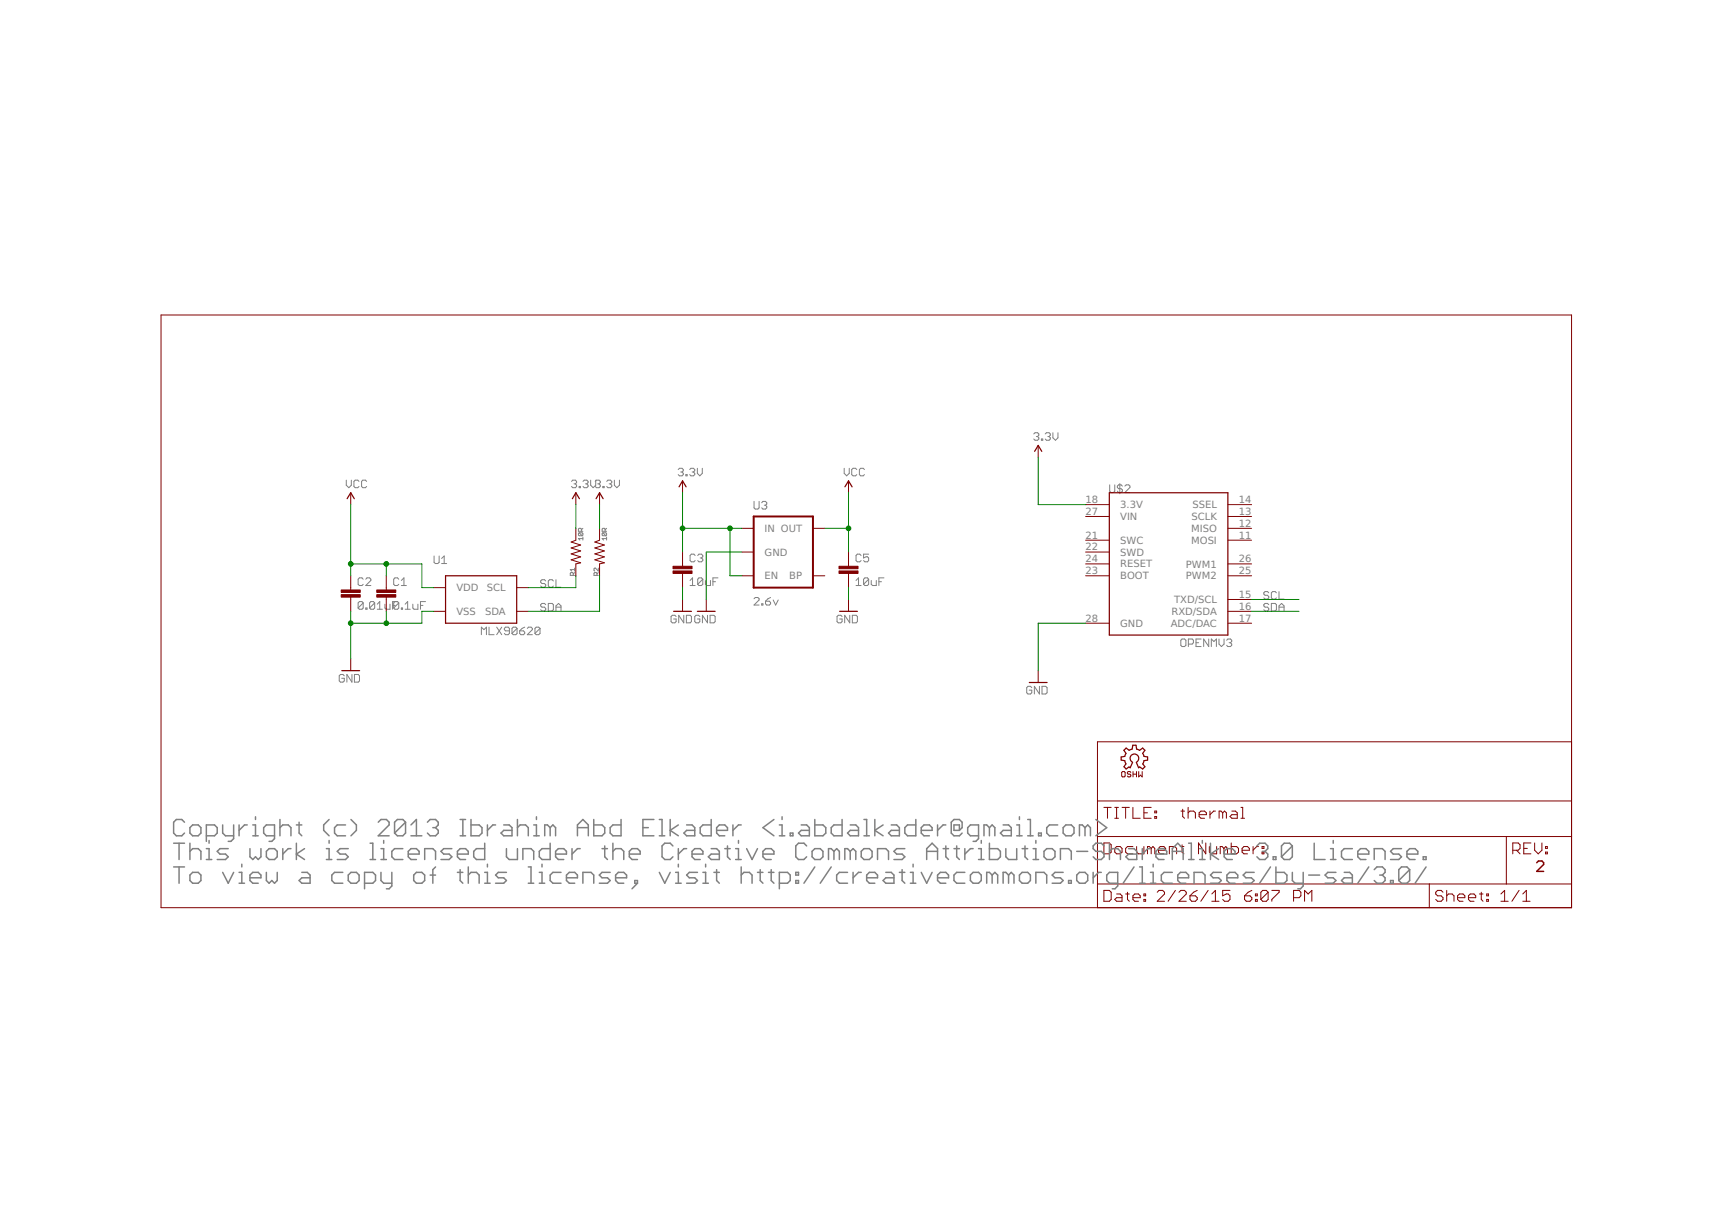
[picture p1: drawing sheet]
<?xml version="1.0" encoding="utf-8"?>
<!DOCTYPE eagle SYSTEM "eagle.dtd">
<eagle version="6.1">
<drawing>
<settings>
<setting alwaysvectorfont="no"/>
<setting verticaltext="up"/>
</settings>
<grid distance="0.1" unitdist="inch" unit="inch" style="lines" multiple="1" display="no" altdistance="0.01" altunitdist="inch" altunit="inch"/>
<schematic xreflabel="%F%N/%S.%C%R" xrefpart="/%S.%C%R">
<libraries>
<library name="SparkFun">
<symbols>
<symbol name="GND">
<wire x1="-1.905" y1="0" x2="1.905" y2="0" width="0.254" layer="94"/>
<text x="-2.54" y="-2.54" size="1.778" layer="96">&gt;VALUE</text>
<pin name="GND" x="0" y="2.54" visible="off" length="short" direction="sup" rot="R270"/>
</symbol>
<symbol name="V-REG-LDO">
<wire x1="-7.62" y1="-7.62" x2="5.08" y2="-7.62" width="0.4064" layer="94"/>
<wire x1="5.08" y1="-7.62" x2="5.08" y2="7.62" width="0.4064" layer="94"/>
<wire x1="5.08" y1="7.62" x2="-7.62" y2="7.62" width="0.4064" layer="94"/>
<wire x1="-7.62" y1="7.62" x2="-7.62" y2="-7.62" width="0.4064" layer="94"/>
<text x="-7.62" y="9.144" size="1.778" layer="95">&gt;NAME</text>
<text x="-7.62" y="-11.43" size="1.778" layer="96">&gt;VALUE</text>
<pin name="IN" x="-10.16" y="5.08" visible="pin" length="short" direction="in"/>
<pin name="GND" x="-10.16" y="0" visible="pin" length="short" direction="in"/>
<pin name="OUT" x="7.62" y="5.08" visible="pin" length="short" direction="pas" rot="R180"/>
<pin name="EN" x="-10.16" y="-5.08" visible="pin" length="short" direction="in"/>
<pin name="BP" x="7.62" y="-5.08" visible="pin" length="short" direction="in" rot="R180"/>
</symbol>
</symbols>
<devicesets>
<deviceset name="GND" prefix="GND">
<gates>
<gate name="1" symbol="GND" x="0" y="0"/>
</gates>
<devices>
<device name="">
<technologies>
<technology name=""/>
</technologies>
</device>
</devices>
</deviceset>
<deviceset name="V_REG_LDO" prefix="U">
<gates>
<gate name="G$1" symbol="V-REG-LDO" x="2.54" y="0"/>
</gates>
<devices>
<device name="SMD" package="SOT23-5">
<connects>
<connect gate="G$1" pin="BP" pad="4"/>
<connect gate="G$1" pin="EN" pad="3"/>
<connect gate="G$1" pin="GND" pad="2"/>
<connect gate="G$1" pin="IN" pad="1"/>
<connect gate="G$1" pin="OUT" pad="5"/>
</connects>
<technologies>
<technology name=""/>
</technologies>
</device>
<device name="SMD2" package="SC70">
<connects>
<connect gate="G$1" pin="BP" pad="4"/>
<connect gate="G$1" pin="EN" pad="3"/>
<connect gate="G$1" pin="GND" pad="2"/>
<connect gate="G$1" pin="IN" pad="1"/>
<connect gate="G$1" pin="OUT" pad="5"/>
</connects>
<technologies>
<technology name=""/>
</technologies>
</device>
</devices>
</deviceset>
</devicesets>
</library>
<library name="sfe">
<symbols>
<symbol name="CAP">
<wire x1="0" y1="2.54" x2="0" y2="2.032" width="0.1524" layer="94"/>
<wire x1="0" y1="0" x2="0" y2="0.508" width="0.1524" layer="94"/>
<text x="1.524" y="2.921" size="1.778" layer="95">&gt;NAME</text>
<text x="1.524" y="-2.159" size="1.778" layer="96">&gt;VALUE</text>
<rectangle x1="-2.032" y1="0.508" x2="2.032" y2="1.016" layer="94"/>
<rectangle x1="-2.032" y1="1.524" x2="2.032" y2="2.032" layer="94"/>
<pin name="1" x="0" y="5.08" visible="off" length="short" direction="pas" swaplevel="1" rot="R270"/>
<pin name="2" x="0" y="-2.54" visible="off" length="short" direction="pas" swaplevel="1" rot="R90"/>
</symbol>
<symbol name="VCC2">
<wire x1="0.762" y1="1.27" x2="0" y2="2.54" width="0.254" layer="94"/>
<wire x1="0" y1="2.54" x2="-0.762" y2="1.27" width="0.254" layer="94"/>
<text x="-1.016" y="3.556" size="1.778" layer="96">&gt;VALUE</text>
<pin name="VCC" x="0" y="0" visible="off" length="short" direction="sup" rot="R90"/>
</symbol>
<symbol name="RESISTOR">
<wire x1="-2.54" y1="0" x2="-2.159" y2="1.016" width="0.1524" layer="94"/>
<wire x1="-2.159" y1="1.016" x2="-1.524" y2="-1.016" width="0.1524" layer="94"/>
<wire x1="-1.524" y1="-1.016" x2="-0.889" y2="1.016" width="0.1524" layer="94"/>
<wire x1="-0.889" y1="1.016" x2="-0.254" y2="-1.016" width="0.1524" layer="94"/>
<wire x1="-0.254" y1="-1.016" x2="0.381" y2="1.016" width="0.1524" layer="94"/>
<wire x1="0.381" y1="1.016" x2="1.016" y2="-1.016" width="0.1524" layer="94"/>
<wire x1="1.016" y1="-1.016" x2="1.651" y2="1.016" width="0.1524" layer="94"/>
<wire x1="1.651" y1="1.016" x2="2.286" y2="-1.016" width="0.1524" layer="94"/>
<wire x1="2.286" y1="-1.016" x2="2.54" y2="0" width="0.1524" layer="94"/>
<text x="-3.81" y="1.4986" size="1.778" layer="95">&gt;NAME</text>
<text x="-3.81" y="-3.302" size="1.778" layer="96">&gt;VALUE</text>
<pin name="2" x="5.08" y="0" visible="off" length="short" direction="pas" swaplevel="1" rot="R180"/>
<pin name="1" x="-5.08" y="0" visible="off" length="short" direction="pas" swaplevel="1"/>
</symbol>
<symbol name="3.3V">
<wire x1="0.762" y1="1.27" x2="0" y2="2.54" width="0.254" layer="94"/>
<wire x1="0" y1="2.54" x2="-0.762" y2="1.27" width="0.254" layer="94"/>
<text x="-1.016" y="3.556" size="1.778" layer="96">&gt;VALUE</text>
<pin name="3.3V" x="0" y="0" visible="off" length="short" direction="sup" rot="R90"/>
</symbol>
</symbols>
<devicesets>
<deviceset name="CAP" prefix="C" uservalue="yes">
<gates>
<gate name="G$1" symbol="CAP" x="0" y="0"/>
</gates>
<devices>
<device name="PTH" package="CAP-PTH-SMALL">
<connects>
<connect gate="G$1" pin="1" pad="1"/>
<connect gate="G$1" pin="2" pad="2"/>
</connects>
<technologies>
<technology name=""/>
</technologies>
</device>
<device name="PTH2" package="CAP-PTH-SMALL2">
<connects>
<connect gate="G$1" pin="1" pad="1"/>
<connect gate="G$1" pin="2" pad="2"/>
</connects>
<technologies>
<technology name=""/>
</technologies>
</device>
<device name="0805" package="0805">
<connects>
<connect gate="G$1" pin="1" pad="1"/>
<connect gate="G$1" pin="2" pad="2"/>
</connects>
<technologies>
<technology name=""/>
</technologies>
</device>
<device name="PTH3" package="CAP-PTH-LARGE">
<connects>
<connect gate="G$1" pin="1" pad="1"/>
<connect gate="G$1" pin="2" pad="2"/>
</connects>
<technologies>
<technology name=""/>
</technologies>
</device>
<device name="SMD" package="GRM43D">
<connects>
<connect gate="G$1" pin="1" pad="A"/>
<connect gate="G$1" pin="2" pad="C"/>
</connects>
<technologies>
<technology name=""/>
</technologies>
</device>
<device name="0603-CAP" package="0603-CAP">
<connects>
<connect gate="G$1" pin="1" pad="1"/>
<connect gate="G$1" pin="2" pad="2"/>
</connects>
<technologies>
<technology name=""/>
</technologies>
</device>
<device name="0402-CAP" package="0402-CAP">
<connects>
<connect gate="G$1" pin="1" pad="1"/>
<connect gate="G$1" pin="2" pad="2"/>
</connects>
<technologies>
<technology name=""/>
</technologies>
</device>
<device name="PTH1" package="CAP-PTH-5MM">
<connects>
<connect gate="G$1" pin="1" pad="1"/>
<connect gate="G$1" pin="2" pad="2"/>
</connects>
<technologies>
<technology name=""/>
</technologies>
</device>
<device name="_" package="AXIAL-5MM">
<connects>
<connect gate="G$1" pin="1" pad="P$1"/>
<connect gate="G$1" pin="2" pad="P$2"/>
</connects>
<technologies>
<technology name=""/>
</technologies>
</device>
<device name="1210" package="1210">
<connects>
<connect gate="G$1" pin="1" pad="1"/>
<connect gate="G$1" pin="2" pad="2"/>
</connects>
<technologies>
<technology name=""/>
</technologies>
</device>
<device name="1206" package="1206">
<connects>
<connect gate="G$1" pin="1" pad="1"/>
<connect gate="G$1" pin="2" pad="2"/>
</connects>
<technologies>
<technology name=""/>
</technologies>
</device>
<device name="ASMD" package="CTZ3">
<connects>
<connect gate="G$1" pin="1" pad="+"/>
<connect gate="G$1" pin="2" pad="-"/>
</connects>
<technologies>
<technology name=""/>
</technologies>
</device>
</devices>
</deviceset>
<deviceset name="VCC" prefix="P+">
<gates>
<gate name="1" symbol="VCC2" x="0" y="0"/>
</gates>
<devices>
<device name="">
<technologies>
<technology name=""/>
</technologies>
</device>
</devices>
</deviceset>
<deviceset name="RESISTOR" prefix="R" uservalue="yes">
<gates>
<gate name="G$1" symbol="RESISTOR" x="0" y="0"/>
</gates>
<devices>
<device name="1206" package="1206">
<connects>
<connect gate="G$1" pin="1" pad="1"/>
<connect gate="G$1" pin="2" pad="2"/>
</connects>
<technologies>
<technology name=""/>
</technologies>
</device>
<device name="AXIAL-0.3" package="AXIAL-0.3">
<connects>
<connect gate="G$1" pin="1" pad="P$1"/>
<connect gate="G$1" pin="2" pad="P$2"/>
</connects>
<technologies>
<technology name=""/>
</technologies>
</device>
<device name="2010" package="R2010">
<connects>
<connect gate="G$1" pin="1" pad="1"/>
<connect gate="G$1" pin="2" pad="2"/>
</connects>
<technologies>
<technology name=""/>
</technologies>
</device>
<device name="0805-RES" package="0805">
<connects>
<connect gate="G$1" pin="1" pad="1"/>
<connect gate="G$1" pin="2" pad="2"/>
</connects>
<technologies>
<technology name=""/>
</technologies>
</device>
<device name="0603-RES" package="0603-RES">
<connects>
<connect gate="G$1" pin="1" pad="1"/>
<connect gate="G$1" pin="2" pad="2"/>
</connects>
<technologies>
<technology name=""/>
</technologies>
</device>
<device name="0402-RES" package="0402-RES">
<connects>
<connect gate="G$1" pin="1" pad="1"/>
<connect gate="G$1" pin="2" pad="2"/>
</connects>
<technologies>
<technology name=""/>
</technologies>
</device>
<device name="PTH-1/6W" package="1/6W-RES">
<connects>
<connect gate="G$1" pin="1" pad="1"/>
<connect gate="G$1" pin="2" pad="2"/>
</connects>
<technologies>
<technology name=""/>
</technologies>
</device>
<device name="2512" package="R2512">
<connects>
<connect gate="G$1" pin="1" pad="1"/>
<connect gate="G$1" pin="2" pad="2"/>
</connects>
<technologies>
<technology name=""/>
</technologies>
</device>
<device name="PTH-1/4W" package="AXIAL-0.4">
<connects>
<connect gate="G$1" pin="1" pad="P$1"/>
<connect gate="G$1" pin="2" pad="P$2"/>
</connects>
<technologies>
<technology name=""/>
</technologies>
</device>
<device name="PTH-1/2W" package="AXIAL-0.5">
<connects>
<connect gate="G$1" pin="1" pad="P$1"/>
<connect gate="G$1" pin="2" pad="P$2"/>
</connects>
<technologies>
<technology name=""/>
</technologies>
</device>
<device name="PTH-1W" package="AXIAL-0.6">
<connects>
<connect gate="G$1" pin="1" pad="P$1"/>
<connect gate="G$1" pin="2" pad="P$2"/>
</connects>
<technologies>
<technology name=""/>
</technologies>
</device>
<device name="PTH-2W" package="AXIAL-0.8">
<connects>
<connect gate="G$1" pin="1" pad="P$1"/>
<connect gate="G$1" pin="2" pad="P$2"/>
</connects>
<technologies>
<technology name=""/>
</technologies>
</device>
</devices>
</deviceset>
<deviceset name="3.3V" prefix="P+">
<gates>
<gate name="G$1" symbol="3.3V" x="0" y="0"/>
</gates>
<devices>
<device name="">
<technologies>
<technology name=""/>
</technologies>
</device>
</devices>
</deviceset>
</devicesets>
</library>
<library name="frames">
<symbols>
<symbol name="DINA3_L">
<frame x1="0" y1="0" x2="388.62" y2="264.16" columns="4" rows="4" layer="94" border-left="no" border-top="no" border-right="no" border-bottom="no"/>
</symbol>
<symbol name="DOCFIELD">
<wire x1="0" y1="0" x2="71.12" y2="0" width="0.1016" layer="94"/>
<wire x1="101.6" y1="15.24" x2="87.63" y2="15.24" width="0.1016" layer="94"/>
<wire x1="0" y1="0" x2="0" y2="5.08" width="0.1016" layer="94"/>
<wire x1="0" y1="5.08" x2="71.12" y2="5.08" width="0.1016" layer="94"/>
<wire x1="0" y1="5.08" x2="0" y2="15.24" width="0.1016" layer="94"/>
<wire x1="101.6" y1="15.24" x2="101.6" y2="5.08" width="0.1016" layer="94"/>
<wire x1="71.12" y1="5.08" x2="71.12" y2="0" width="0.1016" layer="94"/>
<wire x1="71.12" y1="5.08" x2="87.63" y2="5.08" width="0.1016" layer="94"/>
<wire x1="71.12" y1="0" x2="101.6" y2="0" width="0.1016" layer="94"/>
<wire x1="87.63" y1="15.24" x2="87.63" y2="5.08" width="0.1016" layer="94"/>
<wire x1="87.63" y1="15.24" x2="0" y2="15.24" width="0.1016" layer="94"/>
<wire x1="87.63" y1="5.08" x2="101.6" y2="5.08" width="0.1016" layer="94"/>
<wire x1="101.6" y1="5.08" x2="101.6" y2="0" width="0.1016" layer="94"/>
<wire x1="0" y1="15.24" x2="0" y2="22.86" width="0.1016" layer="94"/>
<wire x1="101.6" y1="35.56" x2="0" y2="35.56" width="0.1016" layer="94"/>
<wire x1="101.6" y1="35.56" x2="101.6" y2="22.86" width="0.1016" layer="94"/>
<wire x1="0" y1="22.86" x2="101.6" y2="22.86" width="0.1016" layer="94"/>
<wire x1="0" y1="22.86" x2="0" y2="35.56" width="0.1016" layer="94"/>
<wire x1="101.6" y1="22.86" x2="101.6" y2="15.24" width="0.1016" layer="94"/>
<text x="1.27" y="1.27" size="2.54" layer="94" font="vector">Date:</text>
<text x="12.7" y="1.27" size="2.54" layer="94" font="vector">&gt;LAST_DATE_TIME</text>
<text x="72.39" y="1.27" size="2.54" layer="94" font="vector">Sheet:</text>
<text x="86.36" y="1.27" size="2.54" layer="94" font="vector">&gt;SHEET</text>
<text x="88.9" y="11.43" size="2.54" layer="94" font="vector">REV:</text>
<text x="1.27" y="19.05" size="2.54" layer="94" font="vector">TITLE:</text>
<text x="1.27" y="11.43" size="2.54" layer="94" font="vector">Document Number:</text>
<text x="17.78" y="19.05" size="2.54" layer="94" font="vector">&gt;DRAWING_NAME</text>
</symbol>
</symbols>
<devicesets>
<deviceset name="DINA3_L" prefix="FRAME" uservalue="yes">
<gates>
<gate name="G$1" symbol="DINA3_L" x="0" y="0"/>
<gate name="G$2" symbol="DOCFIELD" x="287.02" y="0" addlevel="must"/>
</gates>
<devices>
<device name="">
<technologies>
<technology name=""/>
</technologies>
</device>
</devices>
</deviceset>
</devicesets>
</library>
<library name="supply1">
<symbols>
<symbol name="GND">
<wire x1="-1.905" y1="0" x2="1.905" y2="0" width="0.254" layer="94"/>
<text x="-2.54" y="-2.54" size="1.778" layer="96">&gt;VALUE</text>
<pin name="GND" x="0" y="2.54" visible="off" length="short" direction="sup" rot="R270"/>
</symbol>
</symbols>
<devicesets>
<deviceset name="GND" prefix="GND">
<gates>
<gate name="1" symbol="GND" x="0" y="0"/>
</gates>
<devices>
<device name="">
<technologies>
<technology name=""/>
</technologies>
</device>
</devices>
</deviceset>
</devicesets>
</library>
<library name="openmv">
<symbols>
<symbol name="OPENMV3">
<wire x1="-12.7" y1="12.7" x2="12.7" y2="12.7" width="0.254" layer="94"/>
<wire x1="12.7" y1="12.7" x2="12.7" y2="-17.78" width="0.254" layer="94"/>
<wire x1="12.7" y1="-17.78" x2="-12.7" y2="-17.78" width="0.254" layer="94"/>
<wire x1="-12.7" y1="-17.78" x2="-12.7" y2="12.7" width="0.254" layer="94"/>
<pin name="VIN" x="-17.78" y="7.62" length="middle" direction="pwr"/>
<pin name="GND" x="-17.78" y="-15.24" length="middle" direction="pwr"/>
<pin name="MISO" x="17.78" y="5.08" length="middle" rot="R180"/>
<pin name="MOSI" x="17.78" y="2.54" length="middle" rot="R180"/>
<pin name="SCLK" x="17.78" y="7.62" length="middle" rot="R180"/>
<pin name="SSEL" x="17.78" y="10.16" length="middle" rot="R180"/>
<text x="-12.7" y="12.7" size="1.778" layer="95">&gt;NAME</text>
<text x="2.54" y="-20.32" size="1.778" layer="96">&gt;VALUE</text>
<pin name="3.3V" x="-17.78" y="10.16" length="middle" direction="sup"/>
<pin name="PWM1" x="17.78" y="-2.54" length="middle" rot="R180"/>
<pin name="PWM2" x="17.78" y="-5.08" length="middle" rot="R180"/>
<pin name="TXD/SCL" x="17.78" y="-10.16" length="middle" rot="R180"/>
<pin name="RXD/SDA" x="17.78" y="-12.7" length="middle" rot="R180"/>
<pin name="ADC/DAC" x="17.78" y="-15.24" length="middle" rot="R180"/>
<pin name="SWC" x="-17.78" y="2.54" length="middle"/>
<pin name="SWD" x="-17.78" y="0" length="middle"/>
<pin name="RESET" x="-17.78" y="-2.54" length="middle"/>
<pin name="BOOT" x="-17.78" y="-5.08" length="middle"/>
</symbol>
</symbols>
<devicesets>
<deviceset name="OPENMV3">
<gates>
<gate name="G$1" symbol="OPENMV3" x="0" y="0"/>
</gates>
<devices>
<device name="" package="OPENMV3">
<connects>
<connect gate="G$1" pin="3.3V" pad="18"/>
<connect gate="G$1" pin="ADC/DAC" pad="17"/>
<connect gate="G$1" pin="BOOT" pad="23"/>
<connect gate="G$1" pin="GND" pad="28"/>
<connect gate="G$1" pin="MISO" pad="12"/>
<connect gate="G$1" pin="MOSI" pad="11"/>
<connect gate="G$1" pin="PWM1" pad="26"/>
<connect gate="G$1" pin="PWM2" pad="25"/>
<connect gate="G$1" pin="RESET" pad="24"/>
<connect gate="G$1" pin="RXD/SDA" pad="16"/>
<connect gate="G$1" pin="SCLK" pad="13"/>
<connect gate="G$1" pin="SSEL" pad="14"/>
<connect gate="G$1" pin="SWC" pad="21"/>
<connect gate="G$1" pin="SWD" pad="22"/>
<connect gate="G$1" pin="TXD/SCL" pad="15"/>
<connect gate="G$1" pin="VIN" pad="27"/>
</connects>
<technologies>
<technology name=""/>
</technologies>
</device>
</devices>
</deviceset>
</devicesets>
</library>
<library name="MLX90620">
<symbols>
<symbol name="MLX90620">
<wire x1="-7.62" y1="5.08" x2="-7.62" y2="-5.08" width="0.254" layer="94"/>
<wire x1="-7.62" y1="-5.08" x2="7.62" y2="-5.08" width="0.254" layer="94"/>
<wire x1="7.62" y1="-5.08" x2="7.62" y2="5.08" width="0.254" layer="94"/>
<wire x1="7.62" y1="5.08" x2="-7.62" y2="5.08" width="0.254" layer="94"/>
<text x="0" y="-7.62" size="1.778" layer="95">&gt;VALUE</text>
<text x="-10.16" y="7.62" size="1.778" layer="95">&gt;NAME</text>
<pin name="VDD" x="-10.16" y="2.54" visible="pin" length="short" direction="sup"/>
<pin name="SDA" x="10.16" y="-2.54" visible="pin" length="short" rot="R180"/>
<pin name="SCL" x="10.16" y="2.54" visible="pin" length="short" rot="R180"/>
<pin name="VSS" x="-10.16" y="-2.54" visible="pin" length="short" direction="sup"/>
</symbol>
</symbols>
<devicesets>
<deviceset name="MLX90620">
<gates>
<gate name="G$1" symbol="MLX90620" x="0" y="0"/>
</gates>
<devices>
<device name="" package="TO39/4">
<connects>
<connect gate="G$1" pin="SCL" pad="1"/>
<connect gate="G$1" pin="SDA" pad="2"/>
<connect gate="G$1" pin="VDD" pad="3"/>
<connect gate="G$1" pin="VSS" pad="4"/>
</connects>
<technologies>
<technology name=""/>
</technologies>
</device>
</devices>
</deviceset>
</devicesets>
</library>
<library name="iofault">
<symbols>
<symbol name="OSHW_LOGO">
<text x="0" y="0" size="1.3208" layer="94" ratio="16">OSHW</text>
<wire x1="2.4384" y1="3.2004" x2="1.9304" y2="2.0574" width="0.254" layer="94"/>
<wire x1="1.9304" y1="2.0574" x2="1.6764" y2="2.2098" width="0.254" layer="94"/>
<wire x1="1.6764" y1="2.2098" x2="1.0668" y2="1.778" width="0.254" layer="94"/>
<wire x1="1.0668" y1="1.778" x2="0.6096" y2="2.2606" width="0.254" layer="94"/>
<wire x1="0.6096" y1="2.2606" x2="1.016" y2="2.8702" width="0.254" layer="94"/>
<wire x1="0.762" y1="3.556" x2="0" y2="3.683" width="0.254" layer="94"/>
<wire x1="0" y1="3.683" x2="0" y2="4.3434" width="0.254" layer="94"/>
<wire x1="0" y1="4.3434" x2="0.762" y2="4.4958" width="0.254" layer="94"/>
<wire x1="1.0414" y1="5.1308" x2="0.5842" y2="5.7912" width="0.254" layer="94"/>
<wire x1="0.5842" y1="5.7912" x2="1.0668" y2="6.2484" width="0.254" layer="94"/>
<wire x1="1.0668" y1="6.2484" x2="1.7272" y2="5.7912" width="0.254" layer="94"/>
<wire x1="2.3622" y1="6.0452" x2="2.4892" y2="6.858" width="0.254" layer="94"/>
<wire x1="2.4892" y1="6.858" x2="3.175" y2="6.858" width="0.254" layer="94"/>
<wire x1="3.175" y1="6.858" x2="3.302" y2="6.0452" width="0.254" layer="94"/>
<wire x1="3.937" y1="5.7912" x2="4.5974" y2="6.2484" width="0.254" layer="94"/>
<wire x1="4.5974" y1="6.2484" x2="5.08" y2="5.7912" width="0.254" layer="94"/>
<wire x1="5.08" y1="5.7912" x2="4.6228" y2="5.1308" width="0.254" layer="94"/>
<wire x1="4.9022" y1="4.4958" x2="5.6642" y2="4.3434" width="0.254" layer="94"/>
<wire x1="5.6642" y1="4.3434" x2="5.6642" y2="3.683" width="0.254" layer="94"/>
<wire x1="5.6642" y1="3.683" x2="4.9022" y2="3.556" width="0.254" layer="94"/>
<wire x1="4.6482" y1="2.8702" x2="5.08" y2="2.2606" width="0.254" layer="94"/>
<wire x1="5.08" y1="2.2606" x2="4.5974" y2="1.778" width="0.254" layer="94"/>
<wire x1="4.5974" y1="1.778" x2="3.9878" y2="2.2098" width="0.254" layer="94"/>
<wire x1="3.9878" y1="2.2098" x2="3.7338" y2="2.0574" width="0.254" layer="94"/>
<wire x1="3.7338" y1="2.0574" x2="3.2512" y2="3.2004" width="0.254" layer="94"/>
<wire x1="2.4384" y1="3.2258" x2="3.2512" y2="3.2258" width="0.254" layer="94" curve="-308.267286"/>
<wire x1="1.0245" y1="2.8784" x2="0.7637" y2="3.552" width="0.254" layer="94" curve="-19.673848"/>
<wire x1="0.7779" y1="4.4959" x2="1.0435" y2="5.1172" width="0.254" layer="94" curve="-18.371859"/>
<wire x1="1.736" y1="5.8003" x2="2.3432" y2="6.0469" width="0.254" layer="94" curve="-17.83212"/>
<wire x1="3.3155" y1="6.0516" x2="3.9464" y2="5.7955" width="0.254" layer="94" curve="-18.449318"/>
<wire x1="4.6199" y1="5.1267" x2="4.8997" y2="4.4959" width="0.254" layer="94" curve="-19.303177"/>
<wire x1="4.9045" y1="3.5472" x2="4.6484" y2="2.8689" width="0.254" layer="94" curve="-20.344696"/>
</symbol>
</symbols>
<devicesets>
<deviceset name="OSHW_LOGO_8MIL" prefix="LOGO">
<gates>
<gate name="G$1" symbol="OSHW_LOGO" x="0" y="0"/>
</gates>
<devices>
<device name="X1000-NT" package="OSHW_8X1000_NOTEXT">
<technologies>
<technology name=""/>
</technologies>
</device>
<device name="X0100-NT" package="OSHW_8X100_NOTEXT">
<technologies>
<technology name=""/>
</technologies>
</device>
<device name="X0150-NT" package="OSHW_8X150_NOTEXT">
<technologies>
<technology name=""/>
</technologies>
</device>
<device name="X0200-NT" package="OSHW_8X200_NOTEXT">
<technologies>
<technology name=""/>
</technologies>
</device>
<device name="X0350-NT" package="OSHW_8X350_NOTEXT">
<technologies>
<technology name=""/>
</technologies>
</device>
<device name="X0500-NT" package="OSHW_8X500_NOTEXT">
<technologies>
<technology name=""/>
</technologies>
</device>
<device name="X0070-NT" package="OSHW_8X70_NOTEXT">
<technologies>
<technology name=""/>
</technologies>
</device>
<device name="X0750-NT" package="OSHW_8X750_NOTEXT">
<technologies>
<technology name=""/>
</technologies>
</device>
</devices>
</deviceset>
</devicesets>
</library>
</libraries>
<attributes>
</attributes>
<variantdefs>
</variantdefs>
<classes>
<class number="0" name="default" width="0" drill="0">
</class>
<class number="1" name="vcc" width="1.016" drill="0">
<clearance class="1" value="0.2032"/>
</class>
<class number="2" name="antenna" width="0.36321875" drill="0">
<clearance class="2" value="0.3048"/>
</class>
<class number="3" name="1.8v" width="0.4572" drill="0">
<clearance class="3" value="0.254"/>
</class>
</classes>
<parts>
<part name="FRAME1" library="frames" deviceset="DINA3_L" device=""/>
<part name="U3" library="SparkFun" deviceset="V_REG_LDO" device="SMD" value="2.6v"/>
<part name="GND1" library="SparkFun" deviceset="GND" device=""/>
<part name="GND9" library="SparkFun" deviceset="GND" device=""/>
<part name="GND10" library="SparkFun" deviceset="GND" device=""/>
<part name="C3" library="sfe" deviceset="CAP" device="0603-CAP" value="4.7uF"/>
<part name="C5" library="sfe" deviceset="CAP" device="0603-CAP" value="4.7uF"/>
<part name="P+5" library="sfe" deviceset="VCC" device=""/>
<part name="GND4" library="supply1" deviceset="GND" device=""/>
<part name="R2" library="sfe" deviceset="RESISTOR" device="0603-RES" value="10K"/>
<part name="U1" library="MLX90620" deviceset="MLX90620" device=""/>
<part name="C1" library="sfe" deviceset="CAP" device="0603-CAP" value="0.1uF"/>
<part name="C2" library="sfe" deviceset="CAP" device="0603-CAP" value="0.01uF"/>
<part name="P+3" library="sfe" deviceset="VCC" device=""/>
<part name="GND2" library="SparkFun" deviceset="GND" device=""/>
<part name="R1" library="sfe" deviceset="RESISTOR" device="0603-RES" value="10K"/>
<part name="U$2" library="openmv" deviceset="OPENMV3" device=""/>
<part name="P+4" library="sfe" deviceset="3.3V" device=""/>
<part name="P+1" library="sfe" deviceset="3.3V" device=""/>
<part name="P+6" library="sfe" deviceset="3.3V" device=""/>
<part name="P+7" library="sfe" deviceset="3.3V" device=""/>
<part name="LOGO1" library="iofault" deviceset="OSHW_LOGO_8MIL" device="X0150-NT"/>
</parts>
<sheets>
<sheet>
<plain>
<wire x1="302.26" y1="127" x2="302.26" y2="0" width="0.1524" layer="94"/>
<wire x1="302.26" y1="0" x2="0" y2="0" width="0.1524" layer="94"/>
<text x="2.54" y="15.24" size="3.81" layer="150">Copyright (c) 2013 Ibrahim Abd Elkader &lt;i.abdalkader@gmail.com&gt;</text>
<text x="2.54" y="10.16" size="3.81" layer="150">This work is licensed under the Creative Commons Attribution-ShareAlike 3.0 License.</text>
<text x="2.54" y="5.08" size="3.81" layer="150">To view a copy of this license, visit http://creativecommons.org/licenses/by-sa/3.0/</text>
<text x="294.64" y="7.62" size="2.54" layer="94" ratio="12">2</text>
<wire x1="302.26" y1="127" x2="0" y2="127" width="0.1524" layer="94"/>
<wire x1="0" y1="127" x2="0" y2="0" width="0.1524" layer="94"/>
</plain>
<instances>
<instance part="FRAME1" gate="G$2" x="200.66" y="0"/>
<instance part="U3" gate="G$1" x="134.62" y="76.2"/>
<instance part="GND1" gate="1" x="116.84" y="63.5"/>
<instance part="GND9" gate="1" x="147.32" y="63.5"/>
<instance part="GND10" gate="1" x="111.76" y="63.5"/>
<instance part="C3" gate="G$1" x="111.76" y="71.12"/>
<instance part="C5" gate="G$1" x="147.32" y="71.12"/>
<instance part="P+5" gate="1" x="147.32" y="88.9"/>
<instance part="GND4" gate="1" x="187.96" y="48.26"/>
<instance part="R2" gate="G$1" x="93.98" y="76.2" smashed="yes" rot="MR270">
<attribute name="NAME" x="93.7514" y="73.025" size="1.016" layer="95" rot="MR270"/>
<attribute name="VALUE" x="94.488" y="78.74" size="1.016" layer="96" rot="MR90"/>
</instance>
<instance part="U1" gate="G$1" x="68.58" y="66.04"/>
<instance part="C1" gate="G$1" x="48.26" y="66.04"/>
<instance part="C2" gate="G$1" x="40.64" y="66.04"/>
<instance part="P+3" gate="1" x="40.64" y="86.36"/>
<instance part="GND2" gate="1" x="40.64" y="50.8"/>
<instance part="R1" gate="G$1" x="88.9" y="76.2" smashed="yes" rot="MR270">
<attribute name="NAME" x="88.6714" y="73.025" size="1.016" layer="95" rot="MR270"/>
<attribute name="VALUE" x="89.408" y="78.74" size="1.016" layer="96" rot="MR90"/>
</instance>
<instance part="U$2" gate="G$1" x="215.9" y="76.2"/>
<instance part="P+4" gate="G$1" x="187.96" y="96.52"/>
<instance part="P+1" gate="G$1" x="93.98" y="86.36"/>
<instance part="P+6" gate="G$1" x="88.9" y="86.36"/>
<instance part="P+7" gate="G$1" x="111.76" y="88.9"/>
<instance part="LOGO1" gate="G$1" x="205.74" y="27.94"/>
</instances>
<busses>
</busses>
<nets>
<net name="GND" class="0">
<segment>
<wire x1="116.84" y1="66.04" x2="116.84" y2="76.2" width="0.1524" layer="91"/>
<wire x1="116.84" y1="76.2" x2="124.46" y2="76.2" width="0.1524" layer="91"/>
<pinref part="GND1" gate="1" pin="GND"/>
<pinref part="U3" gate="G$1" pin="GND"/>
</segment>
<segment>
<pinref part="C3" gate="G$1" pin="2"/>
<pinref part="GND10" gate="1" pin="GND"/>
<wire x1="111.76" y1="68.58" x2="111.76" y2="66.04" width="0.1524" layer="91"/>
</segment>
<segment>
<pinref part="C5" gate="G$1" pin="2"/>
<pinref part="GND9" gate="1" pin="GND"/>
<wire x1="147.32" y1="68.58" x2="147.32" y2="66.04" width="0.1524" layer="91"/>
</segment>
<segment>
<wire x1="198.12" y1="60.96" x2="187.96" y2="60.96" width="0.1524" layer="91"/>
<pinref part="GND4" gate="1" pin="GND"/>
<wire x1="187.96" y1="60.96" x2="187.96" y2="50.8" width="0.1524" layer="91"/>
<pinref part="U$2" gate="G$1" pin="GND"/>
</segment>
<segment>
<pinref part="U1" gate="G$1" pin="VSS"/>
<wire x1="58.42" y1="63.5" x2="55.88" y2="63.5" width="0.1524" layer="91"/>
<wire x1="55.88" y1="63.5" x2="55.88" y2="60.96" width="0.1524" layer="91"/>
<pinref part="C2" gate="G$1" pin="2"/>
<wire x1="48.26" y1="60.96" x2="40.64" y2="60.96" width="0.1524" layer="91"/>
<wire x1="40.64" y1="60.96" x2="40.64" y2="63.5" width="0.1524" layer="91"/>
<pinref part="C1" gate="G$1" pin="2"/>
<wire x1="48.26" y1="63.5" x2="48.26" y2="60.96" width="0.1524" layer="91"/>
<wire x1="40.64" y1="60.96" x2="40.64" y2="53.34" width="0.1524" layer="91"/>
<junction x="40.64" y="60.96"/>
<pinref part="GND2" gate="1" pin="GND"/>
<wire x1="55.88" y1="60.96" x2="48.26" y2="60.96" width="0.1524" layer="91"/>
<junction x="48.26" y="60.96"/>
</segment>
</net>
<net name="VCC" class="0">
<segment>
<pinref part="U3" gate="G$1" pin="OUT"/>
<wire x1="142.24" y1="81.28" x2="147.32" y2="81.28" width="0.1524" layer="91"/>
<wire x1="147.32" y1="81.28" x2="147.32" y2="88.9" width="0.1524" layer="91"/>
<pinref part="C5" gate="G$1" pin="1"/>
<wire x1="147.32" y1="81.28" x2="147.32" y2="76.2" width="0.1524" layer="91"/>
<junction x="147.32" y="81.28"/>
<pinref part="P+5" gate="1" pin="VCC"/>
</segment>
<segment>
<pinref part="U1" gate="G$1" pin="VDD"/>
<pinref part="C1" gate="G$1" pin="1"/>
<wire x1="58.42" y1="68.58" x2="55.88" y2="68.58" width="0.1524" layer="91"/>
<wire x1="55.88" y1="68.58" x2="55.88" y2="73.66" width="0.1524" layer="91"/>
<wire x1="55.88" y1="73.66" x2="48.26" y2="73.66" width="0.1524" layer="91"/>
<wire x1="48.26" y1="73.66" x2="48.26" y2="71.12" width="0.1524" layer="91"/>
<pinref part="C2" gate="G$1" pin="1"/>
<wire x1="48.26" y1="73.66" x2="40.64" y2="73.66" width="0.1524" layer="91"/>
<wire x1="40.64" y1="73.66" x2="40.64" y2="71.12" width="0.1524" layer="91"/>
<wire x1="40.64" y1="73.66" x2="40.64" y2="86.36" width="0.1524" layer="91"/>
<junction x="40.64" y="73.66"/>
<junction x="48.26" y="73.66"/>
<pinref part="P+3" gate="1" pin="VCC"/>
</segment>
</net>
<net name="SDA" class="0">
<segment>
<pinref part="U1" gate="G$1" pin="SDA"/>
<wire x1="78.74" y1="63.5" x2="93.98" y2="63.5" width="0.1524" layer="91"/>
<label x="81.28" y="63.5" size="1.778" layer="95"/>
<pinref part="R2" gate="G$1" pin="2"/>
<wire x1="93.98" y1="63.5" x2="93.98" y2="71.12" width="0.1524" layer="91"/>
</segment>
<segment>
<pinref part="U$2" gate="G$1" pin="RXD/SDA"/>
<wire x1="233.68" y1="63.5" x2="243.84" y2="63.5" width="0.1524" layer="91"/>
<label x="236.22" y="63.5" size="1.778" layer="95"/>
</segment>
</net>
<net name="SCL" class="0">
<segment>
<pinref part="U1" gate="G$1" pin="SCL"/>
<wire x1="78.74" y1="68.58" x2="88.9" y2="68.58" width="0.1524" layer="91"/>
<label x="81.28" y="68.58" size="1.778" layer="95"/>
<pinref part="R1" gate="G$1" pin="2"/>
<wire x1="88.9" y1="68.58" x2="88.9" y2="71.12" width="0.1524" layer="91"/>
</segment>
<segment>
<pinref part="U$2" gate="G$1" pin="TXD/SCL"/>
<wire x1="233.68" y1="66.04" x2="243.84" y2="66.04" width="0.1524" layer="91"/>
<label x="236.22" y="66.04" size="1.778" layer="95"/>
</segment>
</net>
<net name="3.3V" class="0">
<segment>
<pinref part="U$2" gate="G$1" pin="3.3V"/>
<wire x1="198.12" y1="86.36" x2="187.96" y2="86.36" width="0.1524" layer="91"/>
<wire x1="187.96" y1="86.36" x2="187.96" y2="96.52" width="0.1524" layer="91"/>
<pinref part="P+4" gate="G$1" pin="3.3V"/>
</segment>
<segment>
<pinref part="R1" gate="G$1" pin="1"/>
<wire x1="88.9" y1="81.28" x2="88.9" y2="86.36" width="0.1524" layer="91"/>
<pinref part="P+6" gate="G$1" pin="3.3V"/>
</segment>
<segment>
<pinref part="R2" gate="G$1" pin="1"/>
<wire x1="93.98" y1="81.28" x2="93.98" y2="86.36" width="0.1524" layer="91"/>
<pinref part="P+1" gate="G$1" pin="3.3V"/>
</segment>
<segment>
<wire x1="111.76" y1="81.28" x2="111.76" y2="88.9" width="0.1524" layer="91"/>
<wire x1="111.76" y1="81.28" x2="121.92" y2="81.28" width="0.1524" layer="91"/>
<pinref part="U3" gate="G$1" pin="IN"/>
<pinref part="U3" gate="G$1" pin="EN"/>
<wire x1="121.92" y1="81.28" x2="124.46" y2="81.28" width="0.1524" layer="91"/>
<wire x1="124.46" y1="71.12" x2="121.92" y2="71.12" width="0.1524" layer="91"/>
<wire x1="121.92" y1="71.12" x2="121.92" y2="81.28" width="0.1524" layer="91"/>
<wire x1="111.76" y1="81.28" x2="111.76" y2="76.2" width="0.1524" layer="91"/>
<pinref part="C3" gate="G$1" pin="1"/>
<junction x="111.76" y="81.28"/>
<junction x="121.92" y="81.28"/>
<pinref part="P+7" gate="G$1" pin="3.3V"/>
</segment>
</net>
</nets>
</sheet>
</sheets>
</schematic>
</drawing>
</eagle>
